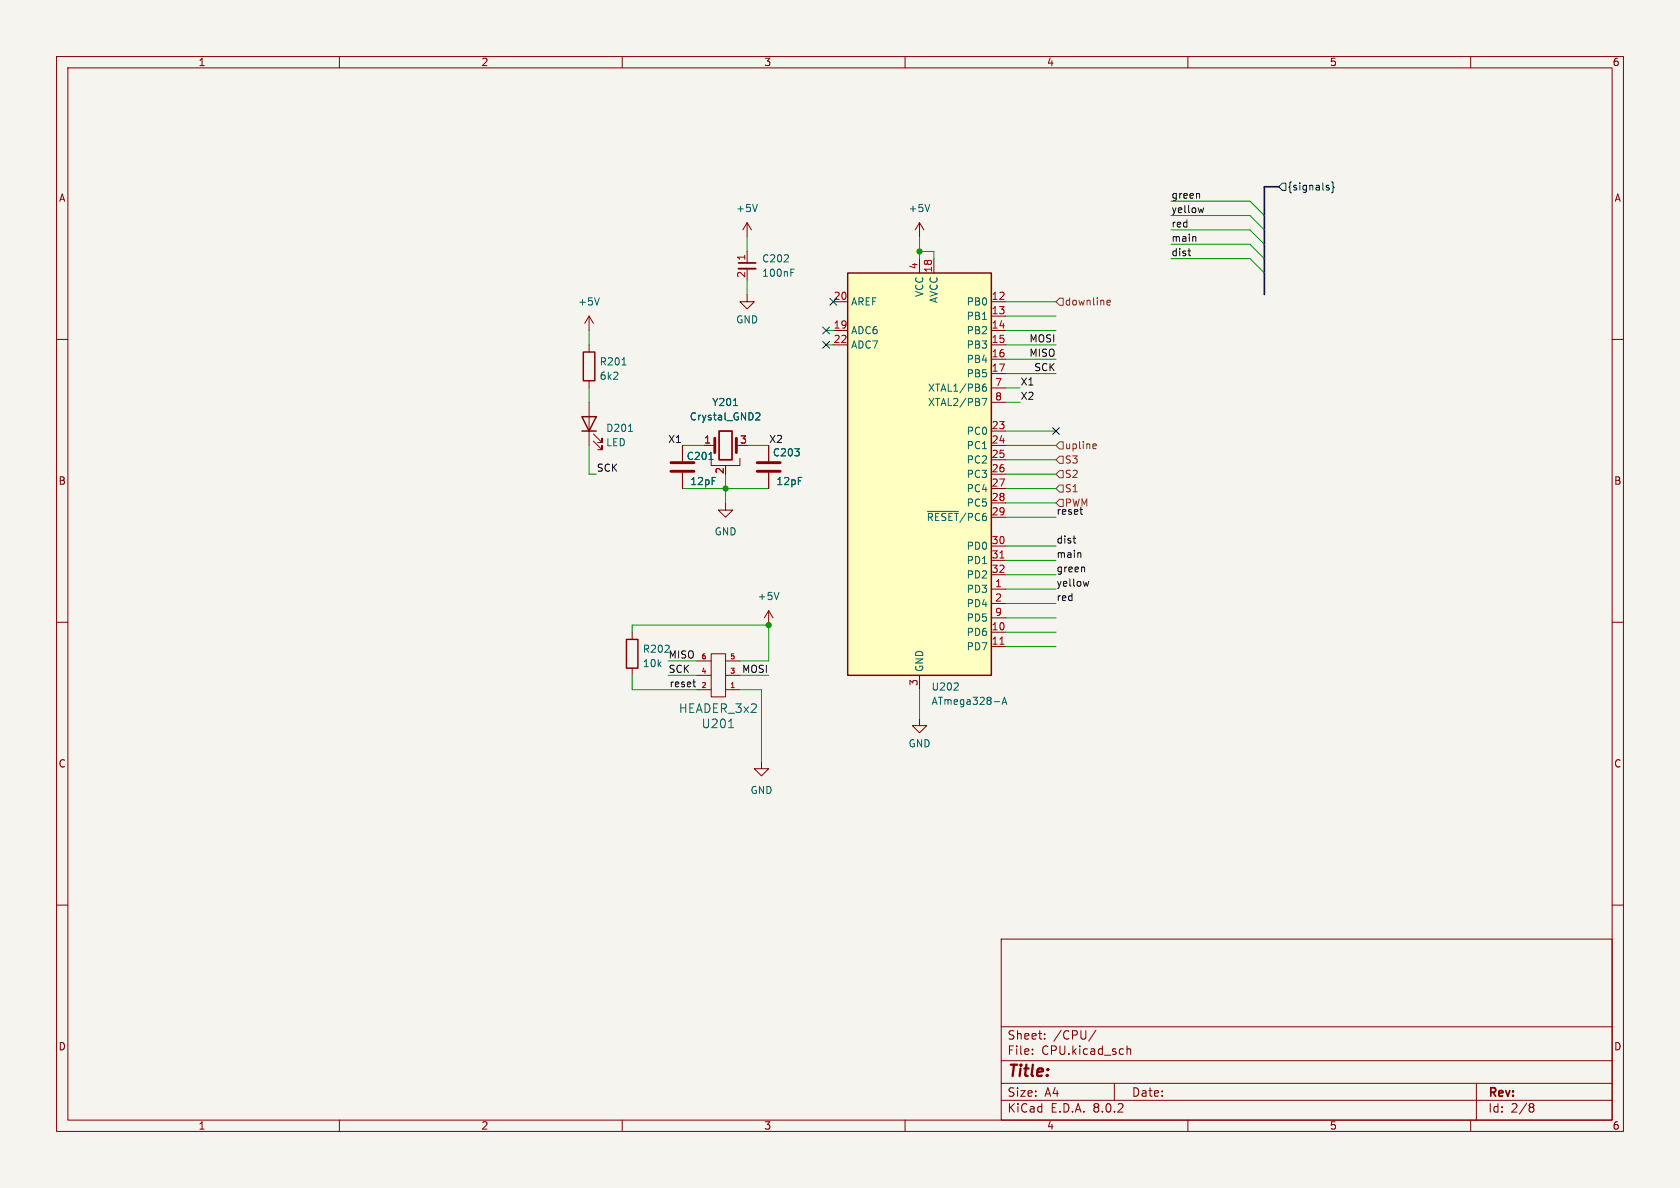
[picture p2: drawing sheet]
<svg xmlns="http://www.w3.org/2000/svg" width="297mm" height="210mm" viewBox="0 0 297 210" stroke-linecap="round" stroke-linejoin="round" font-family="sans-serif">
<path d="M0 0h297v210h-297z" fill="#f5f4ef" stroke="#f5f4ef" stroke-width=".18"/>
<g fill="none" stroke="#840000" stroke-width=".18">
<path d="M10 10h277v190h-277zM12 12h273v186h-273zM60 10v2M110 10v2M160 10v2M210 10v2M260 10v2M162.6 39.4l-.8 1.2M162.6 39.4v2.5M162.6 39.4l.7 1.2M10 60h2M104.1 55.9v2.5"/>
<path d="M104.1 55.9l-.7 1.3M104.1 55.9l.8 1.3M132.1 44.5v2M132.1 47.5v2M285 60h2M104.1 61v1.2M104.1 67.3v1.3M104.1 71.1v7.6M104.9 78l1.5 1.5v-.8v.8h-.7M104.9 76.7l1.5 1.5v-.7v.7h-.7M10 110h2M135.9 108l-.8 1.2"/>
<path d="M135.9 108v2.5M135.9 108l.8 1.2M285 110h2M162.6 127v1.3h1.2l-1.2 1.2-1.3-1.2h1.3M10 160h2M285 160h2M177 166h108v32h-108zM60 198v2M110 198v2M160 198v2M177 194.5h108M177 191.5h108"/>
<path d="M177 187.5h108M177 181.5h108M182.5 186.3v.1M182.5 185.5v.1M184.7 183.6v.1M184.7 182.8v.1M193.7 182.1l-1.2 2M197 191.5v3M199.2 184.9v1.5M199.2 185.5l.3-.1 .3 .1 .1 .9M210 198v2M260 198v2"/>
<path d="M261 191.5v6.5M270.6 195.1h.3l.3 .3-.3 .3M270.6 195.7h.3M270.9 195.7l.2 .2 .1 .4-.3 .3h-.3"/>
</g>
<path d="M164.4 36.1l-.4 1.3M106 52.6l-.5 1.3M139.8 48.2h.4M139.8 47.6h.6M110 64.5h.7M111.1 76.3h.7M137.7 104.7l-.4 1.3" fill="none" stroke="#006464" stroke-width=".18"/>
<path d="M102.9 73.7h2.5l-1.3 2.5zM102.9 76.2h2.5M103.1 62.2h2.1v5.1h-2.1z" fill="none" stroke="#840000" stroke-width=".25"/>
<path d="M130.6 47.5h3" fill="none" stroke="#840000" stroke-width=".33"/>
<path d="M130.6 46.5h3" fill="none" stroke="#840000" stroke-width=".3"/>
<path d="M149.9 48.3h25.4v71.1h-25.4z" fill="#ffffc2"/>
<path d="M149.9 48.3h25.4v71.1h-25.4zM110.7 113h2.1v5.1h-2.1z" fill="none" stroke="#840000" stroke-width=".25"/>
<g fill="none" stroke="#840000" stroke-width=".18">
<path d="M132.1 39.4l-.8 1.2M132.1 39.4v2.5M132.1 39.4l.7 1.2M132.1 52.1v1.2h1.2l-1.2 1.3-1.3-1.3h1.3M147.3 53.3h2.6M147.3 58.4h2.6M162.6 45.7v2.6M165.1 45.7v2.6M175.3 53.3h2.5M175.3 55.9h2.5M175.3 58.4h2.5M120.6 78.7v2.8"/>
<path d="M124.5 78.7h1.9M130.2 78.7h.6M135.9 78.7v2.8M147.3 61h2.6M175.3 61h2.5M175.3 63.5h2.5M175.3 66h2.5M175.3 76.2h2.5M175.3 78.7h2.5M175.3 68.6h2.5M175.3 71.1h2.5M120.6 83.6v2.8"/>
<path d="M125.7 81v1.3h5.1v-1.3M128.3 88.9v1.3h1.2l-1.2 1.2-1.3-1.2h1.3M128.3 82.3v.3M135.9 83.6v2.8M175.3 81.3h2.5M175.3 83.8h2.5M175.3 86.4h2.5M175.3 88.9h2.5M175.3 91.4h2.5M175.3 96.5h2.5M175.3 99.1h2.5M111.8 111.8v1.2"/>
<path d="M111.8 118.1v1.3M123.2 119.4h2.5M123.2 116.8h2.5M125.7 115.6h2.6v7.6h-2.6zM128.3 119.4h2.5M128.3 116.8h2.5M162.6 119.4v2.5M175.3 104.1h2.5M175.3 111.8h2.5M175.3 114.3h2.5M175.3 106.7h2.5M175.3 101.6h2.5"/>
<path d="M175.3 109.2h2.5M123.2 121.9h2.5M128.3 121.9h2.5M134.6 134.6v1.3h1.3l-1.3 1.3-1.3-1.3h1.3"/>
</g>
<path d="M176.8 98.6h.7M176.8 113.9h.7" fill="none" stroke="#a90000" stroke-width=".18"/>
<g fill="none" stroke="#006464" stroke-width=".18">
<path d="M133.9 36.1l-.4 1.3M129.7 71.7h.7M133.7 73h.4l.2 .3-.7 .9h.7M173.6 70.4h.9l-.6 1.3M173.7 68.5l.5-.1 .2 .2-.1 .5-.4 .1-.2-.2M174.3 67.9l-.4 .1-.2 .2M125.3 81.2h.8M164 90.4h5.4M128.8 128.6h.9M168.6 122h.8M169.3 120.8v.5M175.8 124h.9"/>
<path d="M177.1 124.5l.5-1.2 .4 1.2M177.3 124.2h.6"/>
</g>
<path d="M126.4 77.5v2.5M130.2 77.5v2.5M118.6 81.8h4.1M118.6 83.3h4.1M133.9 81.8h4M133.9 83.3h4" fill="none" stroke="#840000" stroke-width=".51"/>
<path d="M127.1 76.2h2.3v5.1h-2.3z" fill="none" stroke="#840000" stroke-width=".3"/>
<path d="M186.7 53.3l.6-.6h.7v1.3h-.7zM195.7 53.5l.6-.1-.1-.3h-.3l-.2 .2v.6h.5M186.7 78.7l.6-.6h.7v1.3h-.7zM193.4 78.5h.4v.3l-.6 .1M193.8 79.3h-.4M186.7 81.3l.6-.7h.7v1.3h-.7zM186.7 83.8l.6-.6h.7v1.3h-.7zM187.3 88.3h.7v1.2h-.7l-.6-.6zM187.3 85.7h.7v1.3h-.7l-.6-.6z" fill="none" stroke="#725600" stroke-width=".18"/>
<path d="M226.7 32.4h.6v1.3h-.6l-.6-.7zM234.6 33.2h.3l.1 .2-.2 .2h-.2M234.6 32.8h.3M235.4 32.1l.3 .2v.6l.1 .2-.1 .2v.6l-.3 .2M145.4 57.8l1.3 1.2M146.7 57.8l-1.3 1.2M146.7 52.7l1.2 1.2M147.9 52.7l-1.2 1.2M145.4 60.4l1.3 1.2M146.7 60.4l-1.3 1.2M186.1 75.6l1.2 1.2M187.3 75.6l-1.2 1.2" fill="none" stroke="#000084" stroke-width=".18"/>
<g fill="none" stroke="#0f0f0f" stroke-width=".18">
<path d="M212 34.3l.1 .7M212.8 36.7l-.2 .9-.3-.6M210 44.4h.5M210.3 45.1l.2 .1M211.3 41.9l.1 .8M189.7 95.2h.5M189.9 95.9l.3 .1M191 97.8l.1 .7M191.1 90.9h.3M191.7 100.3v.8M192.5 102.8l-.3 .8-.2-.6M122.5 120.6h.5"/>
<path d="M122.7 121.3l.3 .1"/>
</g>
<path d="M226.1 33h-2.6v19.1" fill="none" stroke="#000084" stroke-width=".3"/>
<g fill="none" stroke="#009600" stroke-width=".18">
<path d="M207 38.1h14l2.5 2.5M207 35.6h14l2.5 2.5M104.1 58.4v2.6M132.1 41.9v2.6M132.1 49.5v2.6M146 58.4h1.3M162.6 44.5h2.5v1.2M162.6 41.9v3.8M177.8 55.9h8.9M177.8 53.3h8.9M177.8 58.4h8.9M207 45.7h14l2.5 2.6"/>
<path d="M207 43.2h14l2.5 2.5M207 40.6h14l2.5 2.6M104.1 68.6v2.5M104.1 78.7v5.1h1.3M120.6 78.7h3.9M132.1 78.7h3.8M146 61h1.3M177.8 78.7h8.9M177.8 61h8.9M177.8 71.1h2.5M177.8 68.6h2.5M177.8 76.2h8.9"/>
<path d="M177.8 66h8.9M177.8 63.5h8.9M120.6 86.4h15.3M128.3 83.8v5.1M177.8 88.9h8.9M177.8 91.4h8.9M177.8 83.8h8.9M177.8 86.4h8.9M177.8 81.3h8.9M177.8 96.5h8.9M177.8 99.1h8.9M111.8 111.8v-1.3h24.1v6.3h-5.1"/>
<path d="M111.8 119.4v2.5h11.4M118.1 116.8h5.1M118.1 119.4h5.1M130.8 119.4h5.1M177.8 104.1h8.9M177.8 106.7h8.9M177.8 114.3h8.9M177.8 109.2h8.9M177.8 111.8h8.9M177.8 101.6h8.9M130.8 121.9h3.8v12.7M162.6 121.9v5.1"/>
</g>
<g fill="#009600" stroke="#009600" stroke-width=".18">
<circle cx="135.9" cy="110.5" r=".46"/>
<circle cx="128.3" cy="86.4" r=".46"/>
<circle cx="162.6" cy="44.5" r=".46"/>
</g>
<text font-size="2.8" fill="#840000" x="178" y="190.9">Title:</text>
<g font-size="2.1" fill="#006464">
<text x="119.9" y="126.2">HEADER_3x2</text>
<text x="123.9" y="128.9">U201</text>
</g>
<g font-size="2.1" fill="#840000">
<text x="178" y="184">Sheet:</text>
<text x="186.2" y="184">/CPU/</text>
<text x="178" y="186.7">File:</text>
<text x="184.1" y="186.7">CPU.kicad_sch</text>
<text x="178" y="196.9">KiCad</text>
<text x="178" y="194.1">Size:</text>
<text x="184.7" y="194.1">A4</text>
<text x="185.7" y="196.9">E.D.A.</text>
<text x="193.3" y="196.9">8.0.2</text>
<text x="200" y="194.1">Date:</text>
<text x="263" y="194.3">Rev:</text>
<text x="263" y="196.9">Id:</text>
<text x="267.1" y="196.9">2/8</text>
</g>
<g font-size="1.8" fill="#840000">
<text x="35" y="11.9">1</text>
<text x="85" y="11.9">2</text>
<text x="135" y="11.9">3</text>
<text x="185" y="11.9">4</text>
<text x="235" y="11.9">5</text>
<text x="285" y="11.9">6</text>
<text x="10.3" y="35.9">A</text>
<text x="285.3" y="35.9">A</text>
<text x="10.3" y="85.9">B</text>
<text x="285.3" y="85.9">B</text>
<text x="10.3" y="135.9">C</text>
<text x="285.3" y="135.9">C</text>
<text x="10.3" y="185.9">D</text>
<text x="285.3" y="185.9">D</text>
<text x="35" y="199.9">1</text>
<text x="85" y="199.9">2</text>
<text x="135" y="199.9">3</text>
<text x="185" y="199.9">4</text>
<text x="235" y="199.9">5</text>
<text x="285" y="199.9">6</text>
</g>
<g font-size="1.8" fill="#0f0f0f">
<text x="207" y="35.2">green</text>
<text x="207" y="40.3">red</text>
<text x="207" y="37.8">yellow</text>
<text x="207" y="45.4">dist</text>
<text x="207" y="42.8">main</text>
<text x="181.9" y="63.2">MISO</text>
<text x="181.9" y="60.6">MOSI</text>
<text x="182.7" y="65.7">SCK</text>
<text x="180.3" y="70.8">X2</text>
<text x="180.3" y="68.2">X1</text>
<text x="105.4" y="83.5">SCK</text>
<text x="118" y="78.4">X1</text>
<text x="135.9" y="78.4">X2</text>
<text x="188.2" y="89.8">PWM</text>
<text x="186.7" y="91.1">reset</text>
<text x="186.7" y="101.3">green</text>
<text x="186.7" y="98.7">main</text>
<text x="186.7" y="96.2">dist</text>
<text x="186.7" y="103.8">yellow</text>
<text x="186.7" y="106.3">red</text>
<text x="118.1" y="116.5">MISO</text>
<text x="118.1" y="119">SCK</text>
<text x="131.1" y="119">MOSI</text>
<text x="118.3" y="121.6">reset</text>
</g>
<text font-size="1.8" fill="#000084" x="227.5" y="33.9">{signals}</text>
<g font-size="1.8" fill="#006464">
<text x="130" y="37.7">+5V</text>
<text x="160.5" y="37.7">+5V</text>
<text x="134.6" y="46.6">C202</text>
<text x="134.6" y="49.1">100nF</text>
<text x="163.4" y="52.6" transform="rotate(-90 163.4 52.6)">VCC</text>
<text x="166" y="53.7" transform="rotate(-90 166 53.7)">AVCC</text>
<text x="102.1" y="54.2">+5V</text>
<text x="130" y="57.4">GND</text>
<text x="150.4" y="59.3">ADC6</text>
<text x="150.4" y="54.2">AREF</text>
<text x="170.8" y="54.2">PB0</text>
<text x="170.8" y="56.7">PB1</text>
<text x="170.8" y="59.3">PB2</text>
<text x="105.9" y="64.8">R201</text>
<text x="150.4" y="61.8">ADC7</text>
<text x="170.8" y="61.8">PB3</text>
<text x="170.8" y="64.4">PB4</text>
<text x="105.9" y="67.3">6k2</text>
<text x="125.8" y="72">Y201</text>
<text x="164" y="69.4">XTAL1/PB6</text>
<text x="164" y="72">XTAL2/PB7</text>
<text x="170.8" y="66.9">PB5</text>
<text x="107.1" y="76.5">D201</text>
<text x="121.8" y="74.5">Crystal_GND2</text>
<text x="170.8" y="77.1">PC0</text>
<text x="107.1" y="79.1">LED</text>
<text x="121.3" y="81.5">C201</text>
<text x="136.5" y="80.9">C203</text>
<text x="170.8" y="79.6">PC1</text>
<text x="170.8" y="82.1">PC2</text>
<text x="121.9" y="86">12pF</text>
<text x="137.2" y="86">12pF</text>
<text x="170.8" y="84.7">PC3</text>
<text x="170.8" y="87.2">PC4</text>
<text x="170.8" y="89.8">PC5</text>
<text x="126.2" y="94.8">GND</text>
<text x="163.7" y="92.3">~{RESET}/PC6</text>
<text x="170.8" y="97.4">PD0</text>
<text x="170.8" y="99.9">PD1</text>
<text x="133.9" y="106.3">+5V</text>
<text x="170.8" y="105">PD3</text>
<text x="170.8" y="107.5">PD4</text>
<text x="170.8" y="102.5">PD2</text>
<text x="170.8" y="112.6">PD6</text>
<text x="170.8" y="110.1">PD5</text>
<text x="113.5" y="115.6">R202</text>
<text x="113.5" y="118.1">10k</text>
<text x="163.4" y="118.9" transform="rotate(-90 163.4 118.9)">GND</text>
<text x="170.8" y="115.2">PD7</text>
<text x="164.6" y="122.3">U202</text>
<text x="164.6" y="124.8">ATmega328-A</text>
<text x="160.5" y="132.3">GND</text>
<text x="132.6" y="140.6">GND</text>
</g>
<g font-size="1.8" fill="#a90000">
<text x="131.8" y="46.2" transform="rotate(-90 131.8 46.2)">1</text>
<text x="162.3" y="47.7" transform="rotate(-90 162.3 47.7)">4</text>
<text x="131.8" y="49.2" transform="rotate(-90 131.8 49.2)">2</text>
<text x="147.3" y="53.1">20</text>
<text x="164.8" y="48.3" transform="rotate(-90 164.8 48.3)">18</text>
<text x="175.2" y="53.1">12</text>
<text x="147.3" y="58.2">19</text>
<text x="175.2" y="55.6">13</text>
<text x="175.2" y="58.2">14</text>
<text x="147.3" y="60.7">22</text>
<text x="175.2" y="60.7">15</text>
<text x="175.2" y="63.2">16</text>
<text x="175.2" y="65.8">17</text>
<text x="175.8" y="68.3">7</text>
<text x="175.8" y="70.9">8</text>
<text x="175.2" y="75.9">23</text>
<text x="124.4" y="78.5">1</text>
<text x="128" y="83.9" transform="rotate(-90 128 83.9)">2</text>
<text x="130.7" y="78.5">3</text>
<text x="175.2" y="78.5">24</text>
<text x="175.2" y="81">25</text>
<text x="175.2" y="83.6">26</text>
<text x="175.2" y="86.1">27</text>
<text x="175.2" y="88.6">28</text>
<text x="175.2" y="91.2">29</text>
<text x="175.2" y="96.3">30</text>
<text x="175.2" y="98.8">31</text>
<text x="175.2" y="101.3">32</text>
<text x="175.8" y="103.9">1</text>
<text x="175.8" y="106.4">2</text>
<text x="175.2" y="111.5">10</text>
<text x="175.8" y="109">9</text>
<text x="175.2" y="114">11</text>
<text x="162.3" y="121.4" transform="rotate(-90 162.3 121.4)">3</text>
</g>
<g font-size="1.8" fill="#725600">
<text x="188.2" y="54.2">downline</text>
<text x="188.2" y="82.1">S3</text>
<text x="188.2" y="79.6">upline</text>
<text x="188.2" y="87.2">S1</text>
<text x="188.2" y="84.7">S2</text>
</g>
<g font-size="1.2" fill="#a90000">
<text x="123.9" y="119.1">4</text>
<text x="123.9" y="116.6">6</text>
<text x="129" y="119.1">3</text>
<text x="129" y="116.6">5</text>
<text x="123.9" y="121.7">2</text>
<text x="129" y="121.7">1</text>
</g>
</svg>
